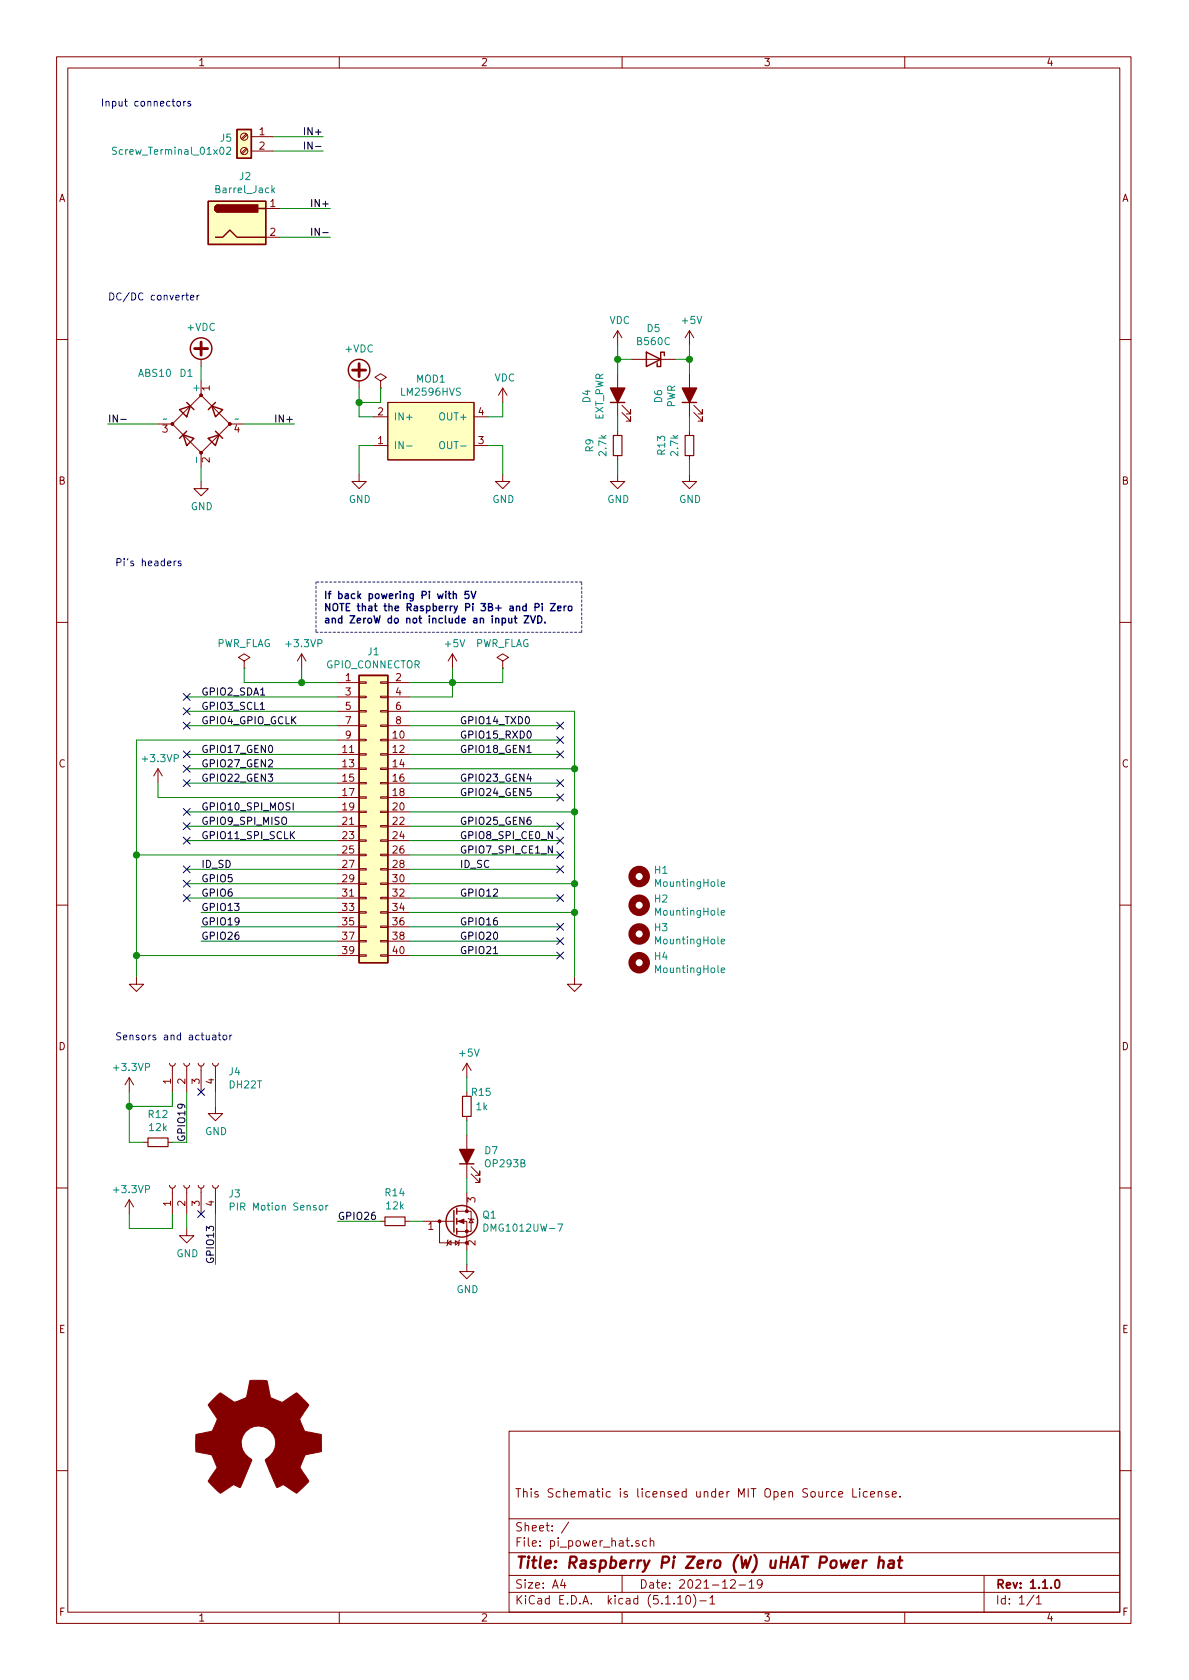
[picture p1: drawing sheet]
EESchema Schematic File Version 4
EELAYER 30 0
EELAYER END
$Descr A4 8268 11693 portrait
encoding utf-8
Sheet 1 1
Title "Raspberry Pi Zero (W) uHAT Power hat"
Date "2021-12-19"
Rev "1.1.0"
Comp ""
Comment1 "This Schematic is licensed under MIT Open Source License."
Comment2 ""
Comment3 ""
Comment4 ""
$EndDescr
$Comp
L Connector_Generic:Conn_02x20_Odd_Even J1
U 1 1
P 2550 5650
F 0 "J1" H 2600 6767 50  0000 C CNN
F 1 "GPIO_CONNECTOR" H 2600 6676 50  0000 C CNN
F 2 "lib:PinSocket_2x20_P2.54mm_Vertical_Centered_Anchor" H 2550 5650 50  0001 C CNN
F 3 "~" H 2550 5650 50  0001 C CNN
	1    2550 5650
	1    0    0    -1  
$EndComp
$Comp
L power:GND #PWR0102
U 1 1
P 4000 6800
F 0 "#PWR0102" H 4000 6550 50  0001 C CNN
F 1 "GND" H 4005 6627 50  0001 C CNN
F 2 "" H 4000 6800 50  0001 C CNN
F 3 "" H 4000 6800 50  0001 C CNN
	1    4000 6800
	1    0    0    -1  
$EndComp
Wire Wire Line
	2850 4950 4000 4950
Wire Wire Line
	4000 4950 4000 5350
Wire Wire Line
	2850 5350 4000 5350
Connection ~ 4000 5350
Wire Wire Line
	4000 5350 4000 5650
Wire Wire Line
	2850 5650 4000 5650
Connection ~ 4000 5650
Wire Wire Line
	2850 6150 4000 6150
Wire Wire Line
	4000 5650 4000 6150
Connection ~ 4000 6150
Wire Wire Line
	4000 6150 4000 6350
Wire Wire Line
	2850 6350 4000 6350
Connection ~ 4000 6350
Wire Wire Line
	4000 6350 4000 6800
$Comp
L power:+5V #PWR0104
U 1 1
P 3150 4650
F 0 "#PWR0104" H 3150 4500 50  0001 C CNN
F 1 "+5V" H 3165 4823 50  0000 C CNN
F 2 "" H 3150 4650 50  0001 C CNN
F 3 "" H 3150 4650 50  0001 C CNN
	1    3150 4650
	1    0    0    -1  
$EndComp
Wire Wire Line
	2850 4750 3150 4750
Wire Wire Line
	3150 4750 3150 4650
Wire Wire Line
	2850 4850 3150 4850
Wire Wire Line
	3150 4850 3150 4750
Connection ~ 3150 4750
Text Notes 2250 4350 0    50   ~ 10
If back powering Pi with 5V \nNOTE that the Raspberry Pi 3B+ and Pi Zero \nand ZeroW do not include an input ZVD.
Wire Notes Line
	2200 4050 2200 4400
Wire Notes Line
	2200 4400 4050 4400
Wire Notes Line
	4050 4400 4050 4050
Wire Notes Line
	4050 4050 2200 4050
$Comp
L power:PWR_FLAG #FLG0103
U 1 1
P 3500 4650
F 0 "#FLG0103" H 3500 4725 50  0001 C CNN
F 1 "PWR_FLAG" H 3500 4824 50  0000 C CNN
F 2 "" H 3500 4650 50  0001 C CNN
F 3 "~" H 3500 4650 50  0001 C CNN
	1    3500 4650
	1    0    0    -1  
$EndComp
Wire Wire Line
	3150 4750 3500 4750
Wire Wire Line
	3500 4650 3500 4750
Text Label 3200 5050 0    50   ~ 0
GPIO14_TXD0
Text Label 3200 5150 0    50   ~ 0
GPIO15_RXD0
Text Label 3200 5250 0    50   ~ 0
GPIO18_GEN1
Text Label 3200 5450 0    50   ~ 0
GPIO23_GEN4
Text Label 3200 5550 0    50   ~ 0
GPIO24_GEN5
Text Label 3200 5750 0    50   ~ 0
GPIO25_GEN6
Text Label 3200 5850 0    50   ~ 0
GPIO8_SPI_CE0_N
Text Label 3200 5950 0    50   ~ 0
GPIO7_SPI_CE1_N
Wire Wire Line
	2850 5850 3900 5850
Wire Wire Line
	2850 5950 3900 5950
Text Label 3200 6050 0    50   ~ 0
ID_SC
Text Label 3200 6250 0    50   ~ 0
GPIO12
Text Label 3200 6450 0    50   ~ 0
GPIO16
Text Label 3200 6550 0    50   ~ 0
GPIO20
Text Label 3200 6650 0    50   ~ 0
GPIO21
Wire Wire Line
	2850 5050 3900 5050
Wire Wire Line
	2850 5150 3900 5150
Wire Wire Line
	2850 5250 3900 5250
Wire Wire Line
	2850 5450 3900 5450
Wire Wire Line
	2850 5550 3900 5550
Wire Wire Line
	2850 5750 3900 5750
Wire Wire Line
	2850 6050 3900 6050
Wire Wire Line
	2850 6250 3900 6250
Wire Wire Line
	2850 6450 3900 6450
Wire Wire Line
	2850 6550 3900 6550
NoConn ~ 3900 5050
NoConn ~ 3900 5150
NoConn ~ 3900 5250
NoConn ~ 3900 5450
NoConn ~ 3900 5550
NoConn ~ 3900 5750
NoConn ~ 3900 5850
NoConn ~ 3900 5950
NoConn ~ 3900 6050
NoConn ~ 3900 6250
NoConn ~ 3900 6450
NoConn ~ 3900 6550
NoConn ~ 3900 6650
Wire Wire Line
	2850 6650 3900 6650
$Comp
L Mechanical:MountingHole H1
U 1 1
P 4450 6100
F 0 "H1" H 4550 6146 50  0000 L CNN
F 1 "MountingHole" H 4550 6055 50  0000 L CNN
F 2 "lib:MountingHole_2.7mm_M2.5_uHAT_RPi" H 4450 6100 50  0001 C CNN
F 3 "~" H 4450 6100 50  0001 C CNN
	1    4450 6100
	1    0    0    -1  
$EndComp
$Comp
L Mechanical:MountingHole H2
U 1 1
P 4450 6300
F 0 "H2" H 4550 6346 50  0000 L CNN
F 1 "MountingHole" H 4550 6255 50  0000 L CNN
F 2 "lib:MountingHole_2.7mm_M2.5_uHAT_RPi" H 4450 6300 50  0001 C CNN
F 3 "~" H 4450 6300 50  0001 C CNN
	1    4450 6300
	1    0    0    -1  
$EndComp
$Comp
L Mechanical:MountingHole H3
U 1 1
P 4450 6500
F 0 "H3" H 4550 6546 50  0000 L CNN
F 1 "MountingHole" H 4550 6455 50  0000 L CNN
F 2 "lib:MountingHole_2.7mm_M2.5_uHAT_RPi" H 4450 6500 50  0001 C CNN
F 3 "~" H 4450 6500 50  0001 C CNN
	1    4450 6500
	1    0    0    -1  
$EndComp
$Comp
L Mechanical:MountingHole H4
U 1 1
P 4450 6700
F 0 "H4" H 4550 6746 50  0000 L CNN
F 1 "MountingHole" H 4550 6655 50  0000 L CNN
F 2 "lib:MountingHole_2.7mm_M2.5_uHAT_RPi" H 4450 6700 50  0001 C CNN
F 3 "~" H 4450 6700 50  0001 C CNN
	1    4450 6700
	1    0    0    -1  
$EndComp
Connection ~ 950  6650
Wire Wire Line
	1100 5550 1100 5450
NoConn ~ 1300 6250
NoConn ~ 1300 6150
NoConn ~ 1300 6050
NoConn ~ 1300 5850
NoConn ~ 1300 5750
NoConn ~ 1300 5650
NoConn ~ 1300 5450
NoConn ~ 1300 5350
NoConn ~ 1300 5250
NoConn ~ 1300 5050
NoConn ~ 1300 4950
NoConn ~ 1300 4850
Text Label 1400 6550 0    50   ~ 0
GPIO26
Text Label 1400 6450 0    50   ~ 0
GPIO19
Text Label 1400 6350 0    50   ~ 0
GPIO13
Text Label 1400 6250 0    50   ~ 0
GPIO6
Text Label 1400 6150 0    50   ~ 0
GPIO5
Text Label 1400 6050 0    50   ~ 0
ID_SD
Text Label 1400 5850 0    50   ~ 0
GPIO11_SPI_SCLK
Text Label 1400 5750 0    50   ~ 0
GPIO9_SPI_MISO
Wire Wire Line
	1300 4850 2350 4850
Wire Wire Line
	1300 4950 2350 4950
Wire Wire Line
	1300 5050 2350 5050
Wire Wire Line
	1300 5250 2350 5250
Wire Wire Line
	1300 5350 2350 5350
Wire Wire Line
	1300 5450 2350 5450
Wire Wire Line
	1400 6550 2350 6550
Wire Wire Line
	1400 6450 2350 6450
Wire Wire Line
	1400 6350 2350 6350
Wire Wire Line
	1300 6250 2350 6250
Wire Wire Line
	1300 6150 2350 6150
Wire Wire Line
	1300 6050 2350 6050
Wire Wire Line
	1300 5850 2350 5850
Wire Wire Line
	1300 5750 2350 5750
Wire Wire Line
	1300 5650 2350 5650
Text Label 1400 5650 0    50   ~ 0
GPIO10_SPI_MOSI
Text Label 1400 5450 0    50   ~ 0
GPIO22_GEN3
Text Label 1400 5350 0    50   ~ 0
GPIO27_GEN2
Text Label 1400 5250 0    50   ~ 0
GPIO17_GEN0
Text Label 1400 5050 0    50   ~ 0
GPIO4_GPIO_GCLK
Text Label 1400 4950 0    50   ~ 0
GPIO3_SCL1
Text Label 1400 4850 0    50   ~ 0
GPIO2_SDA1
Wire Wire Line
	1700 4750 2100 4750
Wire Wire Line
	1700 4750 1700 4650
Wire Wire Line
	2100 4750 2350 4750
$Comp
L power:PWR_FLAG #FLG0101
U 1 1
P 1700 4650
F 0 "#FLG0101" H 1700 4725 50  0001 C CNN
F 1 "PWR_FLAG" H 1700 4824 50  0000 C CNN
F 2 "" H 1700 4650 50  0001 C CNN
F 3 "~" H 1700 4650 50  0001 C CNN
	1    1700 4650
	1    0    0    -1  
$EndComp
Connection ~ 2100 4750
Wire Wire Line
	2350 5550 1100 5550
Wire Wire Line
	2100 4750 2100 4650
Wire Wire Line
	950  6650 950  6800
Wire Wire Line
	2350 6650 950  6650
Wire Wire Line
	950  5950 950  6650
Connection ~ 950  5950
Wire Wire Line
	2350 5950 950  5950
Wire Wire Line
	950  5150 950  5950
Wire Wire Line
	2350 5150 950  5150
$Comp
L power:GND #PWR0101
U 1 1
P 950 6800
F 0 "#PWR0101" H 950 6550 50  0001 C CNN
F 1 "GND" H 955 6627 50  0001 C CNN
F 2 "" H 950 6800 50  0001 C CNN
F 3 "" H 950 6800 50  0001 C CNN
	1    950  6800
	1    0    0    -1  
$EndComp
$Comp
L Device:D_Bridge_+-AA D?
U 1 1
P 1400 2950
AR Path="/607B194A/6083FC1D" Ref="D?"  Part="1" 
AR Path="/6083FC1D" Ref="D1"  Part="1" 
F 0 "D1" V 1750 3000 50  0000 L CNN
F 1 "ABS10" V 1750 3150 50  0000 L CNN
F 2 "Diode_SMD:Diode_Bridge_Diotec_ABS" H 1400 2950 50  0001 C CNN
F 3 "https://be.farnell.com/fr-BE/diodes-inc/abs10b-13/pont-redresseur-1kv-1-5a-sopa/dp/3518278?st=abs10" H 1400 2950 50  0001 C CNN
	1    1400 2950
	0    -1   -1   0   
$EndComp
Wire Wire Line
	1100 2950 750  2950
Wire Wire Line
	1700 2950 2050 2950
$Comp
L power:GND #PWR?
U 1 1
P 1400 3350
AR Path="/607B194A/6083FC25" Ref="#PWR?"  Part="1" 
AR Path="/6083FC25" Ref="#PWR04"  Part="1" 
F 0 "#PWR04" H 1400 3100 50  0001 C CNN
F 1 "GND" H 1405 3177 50  0000 C CNN
F 2 "" H 1400 3350 50  0001 C CNN
F 3 "" H 1400 3350 50  0001 C CNN
	1    1400 3350
	1    0    0    -1  
$EndComp
Wire Wire Line
	1400 3250 1400 3350
Text Label 2050 2950 2    50   ~ 0
IN+
Text Label 750  2950 0    50   ~ 0
IN-
$Comp
L power:+VDC #PWR?
U 1 1
P 1400 2550
AR Path="/607B194A/6083FC2E" Ref="#PWR?"  Part="1" 
AR Path="/6083FC2E" Ref="#PWR03"  Part="1" 
F 0 "#PWR03" H 1400 2450 50  0001 C CNN
F 1 "+VDC" H 1400 2825 50  0000 C CNN
F 2 "" H 1400 2550 50  0001 C CNN
F 3 "" H 1400 2550 50  0001 C CNN
	1    1400 2550
	1    0    0    -1  
$EndComp
Wire Wire Line
	1400 2550 1400 2650
$Comp
L power:+VDC #PWR?
U 1 1
P 2500 2700
AR Path="/607B194A/6083FC53" Ref="#PWR?"  Part="1" 
AR Path="/6083FC53" Ref="#PWR01"  Part="1" 
F 0 "#PWR01" H 2500 2600 50  0001 C CNN
F 1 "+VDC" H 2500 2975 50  0000 C CNN
F 2 "" H 2500 2700 50  0001 C CNN
F 3 "" H 2500 2700 50  0001 C CNN
	1    2500 2700
	1    0    0    -1  
$EndComp
$Comp
L power:GND #PWR?
U 1 1
P 2500 3300
AR Path="/607B194A/6083FC63" Ref="#PWR?"  Part="1" 
AR Path="/6083FC63" Ref="#PWR02"  Part="1" 
F 0 "#PWR02" H 2500 3050 50  0001 C CNN
F 1 "GND" H 2505 3127 50  0000 C CNN
F 2 "" H 2500 3300 50  0001 C CNN
F 3 "" H 2500 3300 50  0001 C CNN
	1    2500 3300
	1    0    0    -1  
$EndComp
$Comp
L power:+5V #PWR?
U 1 1
P 4800 2400
AR Path="/607B194A/6083FD26" Ref="#PWR?"  Part="1" 
AR Path="/6083FD26" Ref="#PWR026"  Part="1" 
F 0 "#PWR026" H 4800 2250 50  0001 C CNN
F 1 "+5V" H 4815 2573 50  0000 C CNN
F 2 "" H 4800 2400 50  0001 C CNN
F 3 "" H 4800 2400 50  0001 C CNN
	1    4800 2400
	1    0    0    -1  
$EndComp
Text Notes 750  2100 0    50   ~ 0
DC/DC converter
$Comp
L power:GND #PWR?
U 1 1
P 4300 3300
AR Path="/607B194A/60840141" Ref="#PWR?"  Part="1" 
AR Path="/60840141" Ref="#PWR022"  Part="1" 
F 0 "#PWR022" H 4300 3050 50  0001 C CNN
F 1 "GND" H 4305 3127 50  0000 C CNN
F 2 "" H 4300 3300 50  0001 C CNN
F 3 "" H 4300 3300 50  0001 C CNN
	1    4300 3300
	1    0    0    -1  
$EndComp
Wire Wire Line
	4300 3300 4300 3200
Wire Wire Line
	4300 3000 4300 2900
$Comp
L Device:R_Small R?
U 1 1
P 4300 3100
AR Path="/607B194A/6084014A" Ref="R?"  Part="1" 
AR Path="/6084014A" Ref="R9"  Part="1" 
F 0 "R9" V 4104 3100 50  0000 C CNN
F 1 "2.7k" V 4195 3100 50  0000 C CNN
F 2 "Resistor_SMD:R_0402_1005Metric" H 4300 3100 50  0001 C CNN
F 3 "~" H 4300 3100 50  0001 C CNN
	1    4300 3100
	1    0    0    -1  
$EndComp
$Comp
L Device:LED_ALT D?
U 1 1
P 4300 2750
AR Path="/607B194A/60840150" Ref="D?"  Part="1" 
AR Path="/60840150" Ref="D4"  Part="1" 
F 0 "D4" H 4293 2967 50  0000 C CNN
F 1 "EXT_PWR" H 4293 2876 50  0000 C CNN
F 2 "LED_SMD:LED_0603_1608Metric" H 4300 2750 50  0001 C CNN
F 3 "~" H 4300 2750 50  0001 C CNN
	1    4300 2750
	0    -1   -1   0   
$EndComp
$Comp
L power:GND #PWR?
U 1 1
P 4800 3300
AR Path="/607B194A/60840156" Ref="#PWR?"  Part="1" 
AR Path="/60840156" Ref="#PWR027"  Part="1" 
F 0 "#PWR027" H 4800 3050 50  0001 C CNN
F 1 "GND" H 4805 3127 50  0000 C CNN
F 2 "" H 4800 3300 50  0001 C CNN
F 3 "" H 4800 3300 50  0001 C CNN
	1    4800 3300
	1    0    0    -1  
$EndComp
Wire Wire Line
	4800 3300 4800 3200
Wire Wire Line
	4800 3000 4800 2900
$Comp
L Device:R_Small R?
U 1 1
P 4800 3100
AR Path="/607B194A/6084015F" Ref="R?"  Part="1" 
AR Path="/6084015F" Ref="R13"  Part="1" 
F 0 "R13" V 4604 3100 50  0000 C CNN
F 1 "2.7k" V 4695 3100 50  0000 C CNN
F 2 "Resistor_SMD:R_0402_1005Metric" H 4800 3100 50  0001 C CNN
F 3 "~" H 4800 3100 50  0001 C CNN
	1    4800 3100
	1    0    0    -1  
$EndComp
$Comp
L Device:LED_ALT D?
U 1 1
P 4800 2750
AR Path="/607B194A/60840165" Ref="D?"  Part="1" 
AR Path="/60840165" Ref="D6"  Part="1" 
F 0 "D6" H 4793 2967 50  0000 C CNN
F 1 "PWR" H 4793 2876 50  0000 C CNN
F 2 "LED_SMD:LED_0603_1608Metric" H 4800 2750 50  0001 C CNN
F 3 "~" H 4800 2750 50  0001 C CNN
	1    4800 2750
	0    -1   -1   0   
$EndComp
$Comp
L power:+3.3VP #PWR010
U 1 1
P 2100 4650
F 0 "#PWR010" H 2250 4600 50  0001 C CNN
F 1 "+3.3VP" H 2115 4823 50  0000 C CNN
F 2 "" H 2100 4650 50  0001 C CNN
F 3 "" H 2100 4650 50  0001 C CNN
	1    2100 4650
	1    0    0    -1  
$EndComp
$Comp
L power:+3.3VP #PWR0105
U 1 1
P 1100 5450
F 0 "#PWR0105" H 1250 5400 50  0001 C CNN
F 1 "+3.3VP" H 1115 5623 50  0000 C CNN
F 2 "" H 1100 5450 50  0001 C CNN
F 3 "" H 1100 5450 50  0001 C CNN
	1    1100 5450
	1    0    0    -1  
$EndComp
$Comp
L Device:D_Schottky D?
U 1 1
P 4550 2500
AR Path="/607B194A/6083FCDC" Ref="D?"  Part="1" 
AR Path="/6083FCDC" Ref="D5"  Part="1" 
F 0 "D5" H 4550 2717 50  0000 C CNN
F 1 "B560C" H 4550 2626 50  0000 C CNN
F 2 "Diode_SMD:D_SMC" H 4550 2500 50  0001 C CNN
F 3 "~" H 4550 2500 50  0001 C CNN
	1    4550 2500
	-1   0    0    -1  
$EndComp
Wire Wire Line
	2500 2700 2500 2800
Wire Wire Line
	2500 3100 2500 3300
$Comp
L power:PWR_FLAG #FLG0102
U 1 1
P 2650 2700
F 0 "#FLG0102" H 2650 2775 50  0001 C CNN
F 1 "PWR_FLAG" H 2650 2873 50  0001 C CNN
F 2 "" H 2650 2700 50  0001 C CNN
F 3 "~" H 2650 2700 50  0001 C CNN
	1    2650 2700
	1    0    0    -1  
$EndComp
Wire Wire Line
	2650 2700 2650 2800
Wire Wire Line
	2650 2800 2500 2800
Connection ~ 2500 2800
Wire Wire Line
	2500 2800 2500 2900
$Comp
L Module_LM2596HVS:LM2596HVS MOD1
U 1 1
P 3000 3000
F 0 "MOD1" H 3000 3365 50  0000 C CNN
F 1 "LM2596HVS" H 3000 3274 50  0000 C CNN
F 2 "user-footprints:Module_LM2596HVS" H 3000 3250 50  0001 C CNN
F 3 "" H 3000 3250 50  0001 C CNN
	1    3000 3000
	1    0    0    -1  
$EndComp
Wire Wire Line
	2500 2900 2600 2900
Wire Wire Line
	2500 3100 2600 3100
$Comp
L power:GND #PWR?
U 1 1
P 3500 3300
AR Path="/607B194A/6148833E" Ref="#PWR?"  Part="1" 
AR Path="/6148833E" Ref="#PWR0103"  Part="1" 
F 0 "#PWR0103" H 3500 3050 50  0001 C CNN
F 1 "GND" H 3505 3127 50  0000 C CNN
F 2 "" H 3500 3300 50  0001 C CNN
F 3 "" H 3500 3300 50  0001 C CNN
	1    3500 3300
	1    0    0    -1  
$EndComp
Wire Wire Line
	3500 3100 3500 3300
Wire Wire Line
	3400 3100 3500 3100
$Comp
L power:VDC #PWR0107
U 1 1
P 3500 2800
F 0 "#PWR0107" H 3500 2700 50  0001 C CNN
F 1 "VDC" H 3515 2973 50  0000 C CNN
F 2 "" H 3500 2800 50  0001 C CNN
F 3 "" H 3500 2800 50  0001 C CNN
	1    3500 2800
	1    0    0    -1  
$EndComp
Wire Wire Line
	3500 2800 3500 2900
Wire Wire Line
	3500 2900 3400 2900
$Comp
L power:VDC #PWR0108
U 1 1
P 4300 2400
F 0 "#PWR0108" H 4300 2300 50  0001 C CNN
F 1 "VDC" H 4315 2573 50  0000 C CNN
F 2 "" H 4300 2400 50  0001 C CNN
F 3 "" H 4300 2400 50  0001 C CNN
	1    4300 2400
	1    0    0    -1  
$EndComp
Wire Wire Line
	4300 2400 4300 2500
Wire Wire Line
	4800 2400 4800 2500
Wire Wire Line
	4300 2500 4400 2500
Connection ~ 4300 2500
Wire Wire Line
	4300 2500 4300 2600
Wire Wire Line
	4700 2500 4800 2500
Connection ~ 4800 2500
Wire Wire Line
	4800 2500 4800 2600
$Comp
L Connector:Screw_Terminal_01x02 J5
U 1 1
P 1700 950
F 0 "J5" H 1780 942 50  0000 L CNN
F 1 "Screw_Terminal_01x02" H 1780 851 50  0000 L CNN
F 2 "" H 1700 950 50  0001 C CNN
F 3 "~" H 1700 950 50  0001 C CNN
	1    1700 950 
	-1   0    0    -1  
$EndComp
$Comp
L Connector:Barrel_Jack J2
U 1 1
P 1650 1550
F 0 "J2" H 1707 1875 50  0000 C CNN
F 1 "Barrel_Jack" H 1707 1784 50  0000 C CNN
F 2 "" H 1700 1510 50  0001 C CNN
F 3 "~" H 1700 1510 50  0001 C CNN
	1    1650 1550
	1    0    0    -1  
$EndComp
Wire Wire Line
	1950 1450 2300 1450
Text Label 2300 1450 2    50   ~ 0
IN+
Wire Wire Line
	1900 950  2250 950 
Text Label 2250 950  2    50   ~ 0
IN+
Wire Wire Line
	1900 1050 2250 1050
Text Label 2250 1050 2    50   ~ 0
IN-
Wire Wire Line
	1950 1650 2300 1650
Text Label 2300 1650 2    50   ~ 0
IN-
Text Notes 700  750  0    50   ~ 0
Input connectors
Text Notes 800  3950 0    50   ~ 0
Pi's headers
$Comp
L Connector:Conn_01x04_Female J?
U 1 1
P 1300 7400
AR Path="/607B194A/60840184" Ref="J?"  Part="1" 
AR Path="/60840184" Ref="J4"  Part="1" 
F 0 "J4" V 1238 7112 50  0000 R CNN
F 1 "DH22T" V 1147 7112 50  0000 R CNN
F 2 "Connector_PinHeader_2.54mm:PinHeader_1x04_P2.54mm_Vertical" H 1300 7400 50  0001 C CNN
F 3 "~" H 1300 7400 50  0001 C CNN
	1    1300 7400
	0    -1   -1   0   
$EndComp
$Comp
L Device:R_Small R?
U 1 1
P 1100 7950
AR Path="/607B194A/6084018A" Ref="R?"  Part="1" 
AR Path="/6084018A" Ref="R12"  Part="1" 
F 0 "R12" V 904 7950 50  0000 C CNN
F 1 "12k" V 995 7950 50  0000 C CNN
F 2 "Resistor_SMD:R_0402_1005Metric" H 1100 7950 50  0001 C CNN
F 3 "~" H 1100 7950 50  0001 C CNN
	1    1100 7950
	0    1    1    0   
$EndComp
Wire Wire Line
	1300 7600 1300 7950
Wire Wire Line
	1300 7950 1200 7950
Wire Wire Line
	1200 7600 1200 7700
Wire Wire Line
	1200 7700 900  7700
Wire Wire Line
	900  7700 900  7950
Wire Wire Line
	900  7950 1000 7950
NoConn ~ 1400 7600
$Comp
L power:GND #PWR?
U 1 1
P 1500 7700
AR Path="/607B194A/60840197" Ref="#PWR?"  Part="1" 
AR Path="/60840197" Ref="#PWR029"  Part="1" 
F 0 "#PWR029" H 1500 7450 50  0001 C CNN
F 1 "GND" H 1505 7527 50  0000 C CNN
F 2 "" H 1500 7700 50  0001 C CNN
F 3 "" H 1500 7700 50  0001 C CNN
	1    1500 7700
	1    0    0    -1  
$EndComp
Wire Wire Line
	1500 7700 1500 7600
$Comp
L Connector:Conn_01x04_Female J?
U 1 1
P 1300 8250
AR Path="/607B194A/608401A0" Ref="J?"  Part="1" 
AR Path="/608401A0" Ref="J3"  Part="1" 
F 0 "J3" V 1238 7962 50  0000 R CNN
F 1 "PIR Motion Sensor" V 1147 7962 50  0000 R CNN
F 2 "Connector_PinHeader_2.54mm:PinHeader_1x04_P2.54mm_Vertical" H 1300 8250 50  0001 C CNN
F 3 "~" H 1300 8250 50  0001 C CNN
	1    1300 8250
	0    -1   -1   0   
$EndComp
Wire Wire Line
	1500 8450 1500 8800
Wire Wire Line
	1200 8450 1200 8550
Wire Wire Line
	1200 8550 900  8550
NoConn ~ 1400 8450
$Comp
L power:GND #PWR?
U 1 1
P 1300 8550
AR Path="/607B194A/608401AB" Ref="#PWR?"  Part="1" 
AR Path="/608401AB" Ref="#PWR028"  Part="1" 
F 0 "#PWR028" H 1300 8300 50  0001 C CNN
F 1 "GND" H 1305 8377 50  0000 C CNN
F 2 "" H 1300 8550 50  0001 C CNN
F 3 "" H 1300 8550 50  0001 C CNN
	1    1300 8550
	1    0    0    -1  
$EndComp
Wire Wire Line
	1300 8550 1300 8450
$Comp
L Transistor_FET:DMG1012T Q?
U 1 1
P 3150 8500
AR Path="/607B194A/608401B4" Ref="Q?"  Part="1" 
AR Path="/608401B4" Ref="Q1"  Part="1" 
F 0 "Q1" H 3355 8546 50  0000 L CNN
F 1 "DMG1012UW-7" H 3355 8455 50  0000 L CNN
F 2 "Package_TO_SOT_SMD:SOT-323_SC-70" H 3350 8425 50  0001 L CNN
F 3 "https://www.diodes.com/assets/Datasheets/ds31783.pdf" H 3150 8500 50  0001 C CNN
	1    3150 8500
	1    0    0    -1  
$EndComp
$Comp
L Device:R_Small R?
U 1 1
P 2750 8500
AR Path="/607B194A/608401BA" Ref="R?"  Part="1" 
AR Path="/608401BA" Ref="R14"  Part="1" 
F 0 "R14" V 2946 8500 50  0000 C CNN
F 1 "12k" V 2855 8500 50  0000 C CNN
F 2 "Resistor_SMD:R_0402_1005Metric" H 2750 8500 50  0001 C CNN
F 3 "~" H 2750 8500 50  0001 C CNN
	1    2750 8500
	0    -1   -1   0   
$EndComp
Wire Wire Line
	2850 8500 2950 8500
Wire Wire Line
	2650 8500 2350 8500
$Comp
L power:GND #PWR?
U 1 1
P 3250 8800
AR Path="/607B194A/608401C3" Ref="#PWR?"  Part="1" 
AR Path="/608401C3" Ref="#PWR031"  Part="1" 
F 0 "#PWR031" H 3250 8550 50  0001 C CNN
F 1 "GND" H 3255 8627 50  0000 C CNN
F 2 "" H 3250 8800 50  0001 C CNN
F 3 "" H 3250 8800 50  0001 C CNN
	1    3250 8800
	1    0    0    -1  
$EndComp
Wire Wire Line
	3250 8700 3250 8800
$Comp
L Device:LED_ALT D?
U 1 1
P 3250 8050
AR Path="/607B194A/608401CA" Ref="D?"  Part="1" 
AR Path="/608401CA" Ref="D7"  Part="1" 
F 0 "D7" V 3289 7932 50  0000 R CNN
F 1 "OP293B" V 3198 7932 50  0000 R CNN
F 2 "Package_TO_SOT_THT:TO-46-2" H 3250 8050 50  0001 C CNN
F 3 "~" H 3250 8050 50  0001 C CNN
	1    3250 8050
	0    -1   -1   0   
$EndComp
Wire Wire Line
	3250 8200 3250 8300
$Comp
L Device:R_Small R?
U 1 1
P 3250 7700
AR Path="/607B194A/608401D1" Ref="R?"  Part="1" 
AR Path="/608401D1" Ref="R15"  Part="1" 
F 0 "R15" H 3350 7800 50  0000 C CNN
F 1 "1k" H 3355 7700 50  0000 C CNN
F 2 "Resistor_SMD:R_0402_1005Metric" H 3250 7700 50  0001 C CNN
F 3 "~" H 3250 7700 50  0001 C CNN
	1    3250 7700
	1    0    0    -1  
$EndComp
$Comp
L power:+5V #PWR?
U 1 1
P 3250 7500
AR Path="/607B194A/608401D7" Ref="#PWR?"  Part="1" 
AR Path="/608401D7" Ref="#PWR030"  Part="1" 
F 0 "#PWR030" H 3250 7350 50  0001 C CNN
F 1 "+5V" H 3265 7673 50  0000 C CNN
F 2 "" H 3250 7500 50  0001 C CNN
F 3 "" H 3250 7500 50  0001 C CNN
	1    3250 7500
	1    0    0    -1  
$EndComp
Wire Wire Line
	3250 7500 3250 7600
Wire Wire Line
	3250 7800 3250 7900
Text Notes 800  7250 0    50   ~ 0
Sensors and actuator
$Comp
L power:+3.3VP #PWR024
U 1 1
P 900 8450
F 0 "#PWR024" H 1050 8400 50  0001 C CNN
F 1 "+3.3VP" H 915 8623 50  0000 C CNN
F 2 "" H 900 8450 50  0001 C CNN
F 3 "" H 900 8450 50  0001 C CNN
	1    900  8450
	1    0    0    -1  
$EndComp
$Comp
L power:+3.3VP #PWR025
U 1 1
P 900 7600
F 0 "#PWR025" H 1050 7550 50  0001 C CNN
F 1 "+3.3VP" H 915 7773 50  0000 C CNN
F 2 "" H 900 7600 50  0001 C CNN
F 3 "" H 900 7600 50  0001 C CNN
	1    900  7600
	1    0    0    -1  
$EndComp
Wire Wire Line
	900  7600 900  7700
Connection ~ 900  7700
Wire Wire Line
	900  8450 900  8550
Text Label 1300 7950 1    50   ~ 0
GPIO19
Text Label 1500 8800 1    50   ~ 0
GPIO13
Text Label 2350 8500 0    50   ~ 0
GPIO26
$Comp
L Graphic:Logo_Open_Hardware_Large #LOGO2
U 1 1
P 1800 10050
F 0 "#LOGO2" H 1800 10550 50  0001 C CNN
F 1 "Logo_Open_Hardware_Large" H 1800 9650 50  0001 C CNN
F 2 "" H 1800 10050 50  0001 C CNN
F 3 "~" H 1800 10050 50  0001 C CNN
	1    1800 10050
	1    0    0    -1  
$EndComp
$EndSCHEMATC
